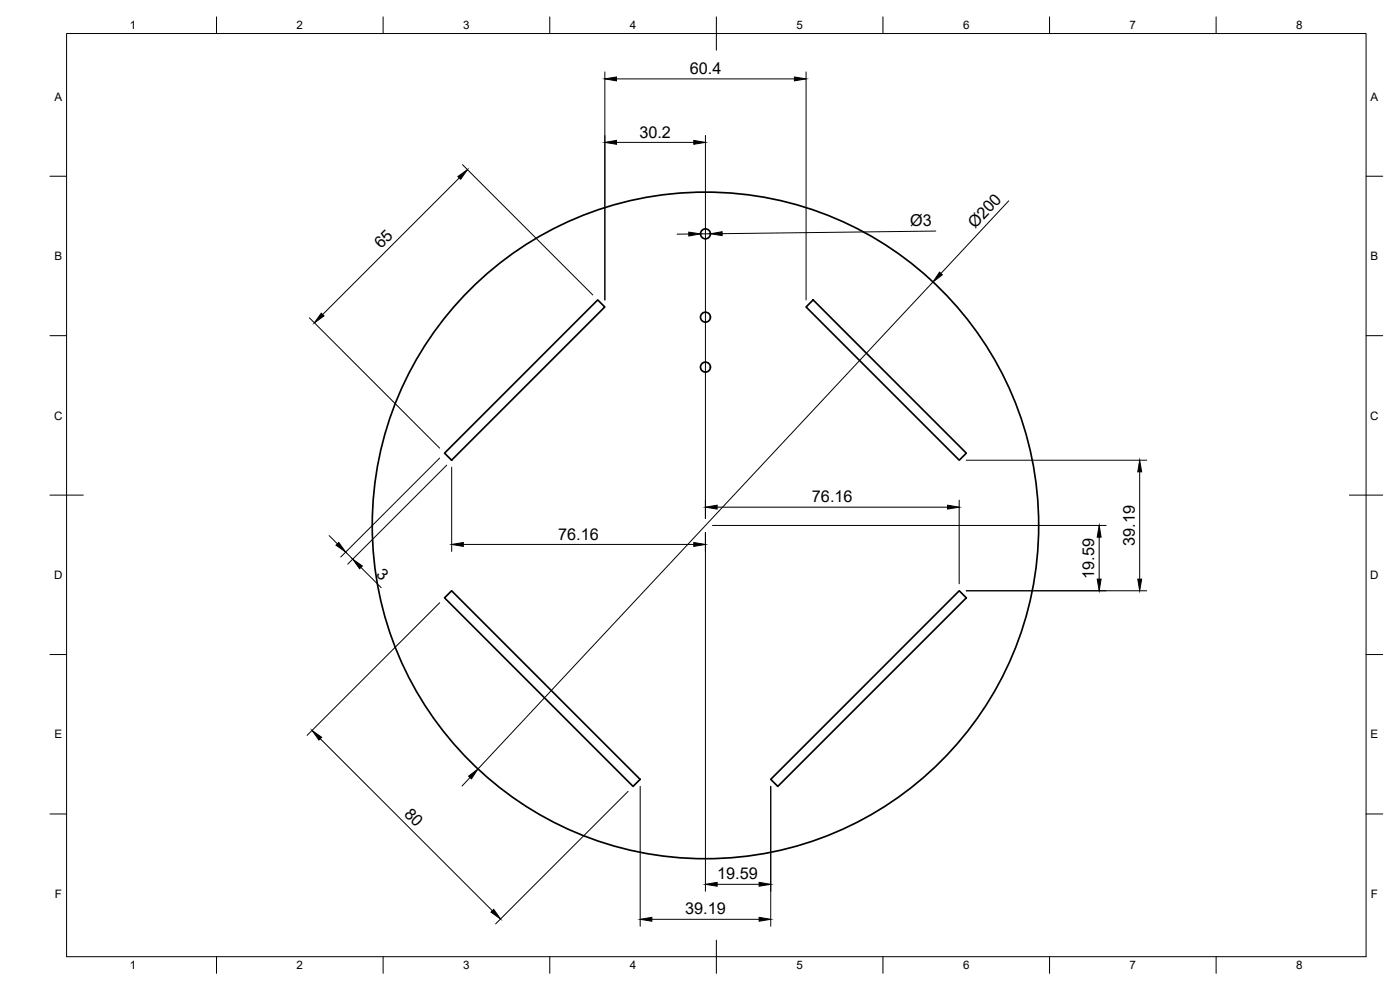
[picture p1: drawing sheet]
<svg xmlns="http://www.w3.org/2000/svg" width="420mm" height="297mm" viewBox="0 0 420 297" stroke-linecap="round" stroke-linejoin="round" font-family="sans-serif">
<!-- layer: Visible -->
<g fill="none" stroke="#000" stroke-width=".51">
<path d="M244 90l46 46-2.1 2.1-46-46zM133.4 136l46-46 2.1 2.1-46 46zM133.4 179.4l2.1-2.1 56.6 56.5-2.1 2.2zM231.3 233.8l56.6-56.5 2.1 2.1-56.6 56.6z"/>
<circle cx="211.7" cy="70.2" r="1.49"/>
<circle cx="211.7" cy="95.2" r="1.49"/>
<circle cx="211.7" cy="110.1" r="1.49"/>
<circle cx="211.7" cy="157.6" r="100"/>
</g>
<!-- layer: BORDER -->
<g fill="none" stroke="#000" stroke-width=".3">
<path d="M20 10.1h390v276.9h-390zM65 5.1v5M115 5.1v5M165 5.1v5M215 5.1v10M265 5.1v5M315 5.1v5M365 5.1v5M15 52.9h5M410 52.9h5M15 100.7h5M410 100.7h5"/>
<path d="M15 148.6h10M405 148.6h10M15 196.4h5M410 196.4h5M15 244.2h5M410 244.2h5M65 287v5M115 287v5M165 287v5M215 282.1v9.9M265 287v5M315 287v5"/>
<path d="M365 287v5"/>
</g>
<!-- layer: FD_Dimensions -->
<g fill="none" stroke="#000" stroke-width=".3">
<path d="M181.5 21.6v68.4M185 23.7h53.4M241.9 21.6v68.4M137.8 53.4l-41 41M138.8 49.4l39.1 39.1M185 42.7h23.2M211.7 40.6v115M206.7 70.2l-3.5 .1M213.2 70.2h-3M280.8 69.3l-64.1 .8M302.7 60.3l-20.3 21.7M92.9 95.4l39.1 39.1"/>
<path d="M280 84.6l-136.6 146.1M132 137.4l-29.7 29.7M134.1 139.6l-29.7 29.7M290 138.1h54.1M135.6 140.2v25.3M211.7 159.8v107.6M213.8 157.7h118.2M215.2 152.2h69.2M287.9 150.1v25.1M342 141.6v32.2M98.8 160.7l2.5 2.5M103.7 165.6l2.2 2.2"/>
<path d="M108.3 170.3l6.1 6M139 163.4h69.2M290 177.3h54.1M329.9 161.2v12.6M132 180.9l-39.8 39.7M96.1 221.6l51.6 51.6M141.1 233.3l-2.4 2.5M188.5 237.4l-39.8 39.8M192.1 235.9v42M231.3 235.9v42M195.6 275.8h32.2M215.2 265.3h12.6"/>
</g>
<g fill="#000" stroke="#000" stroke-width=".3">
<path d="M181.5 23.7l3.5-.6v1.2zM238.4 23.1l3.5 .6-3.5 .6zM137.4 53l2.9-2.1-2.1 2.9zM181.5 42.7l3.5-.6v1.2zM208.2 42.1l3.5 .6-3.5 .6zM206.7 69.6l3.5 .6-3.5 .6zM213.2 70.2l3.5-.7v1.2zM96.4 94l.8 .8-2.9 2.1zM282 81.6l.8 .9-2.8 2.1zM211.7 152.2l3.5-.6v1.1zM284.4 151.6l3.5 .6-3.5 .5zM342 138.1l.6 3.5h-1.1z"/>
<path d="M101.7 162.8l2 2.8-2.9-2zM105.9 167.8l2.9 2-.9 .9zM135.6 163.4l3.4-.6v1.1zM208.2 162.8l3.5 .6-3.5 .5zM329.9 157.7l.6 3.5h-1.2zM329.3 173.8h1.2l-.6 3.5zM341.5 173.8h1.1l-.6 3.5zM93.7 219.2l2.8 2-.8 .8zM140.6 232.9l2.8-2.2-1.9 3zM147.3 273.7l.9-.9 2 2.9zM192.1 275.8l3.5-.6v1.2zM211.7 265.3l3.5-.6v1.2z"/>
<path d="M227.8 275.2l3.5 .6-3.5 .6zM227.8 264.7l3.5 .6-3.5 .6z"/>
</g>
<g font-size="4.9">
<text x="207" y="22.2">60.4</text>
<text x="191.9" y="41.3">30.2</text>
<text x="273.1" y="67.9" transform="rotate(-1 273.1 67.9)">Ø3</text>
<text x="292.7" y="68.8" transform="rotate(-47 292.7 68.8)">Ø200</text>
<text x="114.4" y="74.8" transform="rotate(-45 114.4 74.8)">65</text>
<text x="243.7" y="150.7">76.16</text>
<text x="167.5" y="161.9">76.16</text>
<text x="340.6" y="163.8" transform="rotate(-90 340.6 163.8)">39.19</text>
<text x="112.7" y="172.5" transform="rotate(45 112.7 172.5)">3</text>
<text x="328.4" y="173.7" transform="rotate(-90 328.4 173.7)">19.59</text>
<text x="121.1" y="244.5" transform="rotate(45 121.1 244.5)">80</text>
<text x="215.2" y="263.9">19.59</text>
<text x="205.6" y="274.4">39.19</text>
</g>
<g font-size="3.5">
<text x="39" y="8.8">1</text>
<text x="89" y="8.8">2</text>
<text x="139" y="8.8">3</text>
<text x="189" y="8.8">4</text>
<text x="239" y="8.8">5</text>
<text x="289" y="8.8">6</text>
<text x="339" y="8.8">7</text>
<text x="389" y="8.8">8</text>
<text x="16.3" y="30.2">A</text>
<text x="411.3" y="30.2">A</text>
<text x="16.3" y="78">B</text>
<text x="411.3" y="78">B</text>
<text x="16.2" y="125.9">C</text>
<text x="411.2" y="125.9">C</text>
<text x="16.2" y="173.7">D</text>
<text x="411.2" y="173.7">D</text>
<text x="16.3" y="221.6">E</text>
<text x="411.3" y="221.6">E</text>
<text x="16.4" y="269.4">F</text>
<text x="411.4" y="269.4">F</text>
<text x="39" y="290.8">1</text>
<text x="89" y="290.8">2</text>
<text x="139" y="290.8">3</text>
<text x="189" y="290.8">4</text>
<text x="239" y="290.8">5</text>
<text x="289" y="290.8">6</text>
<text x="339" y="290.8">7</text>
<text x="389" y="290.8">8</text>
</g>
</svg>
